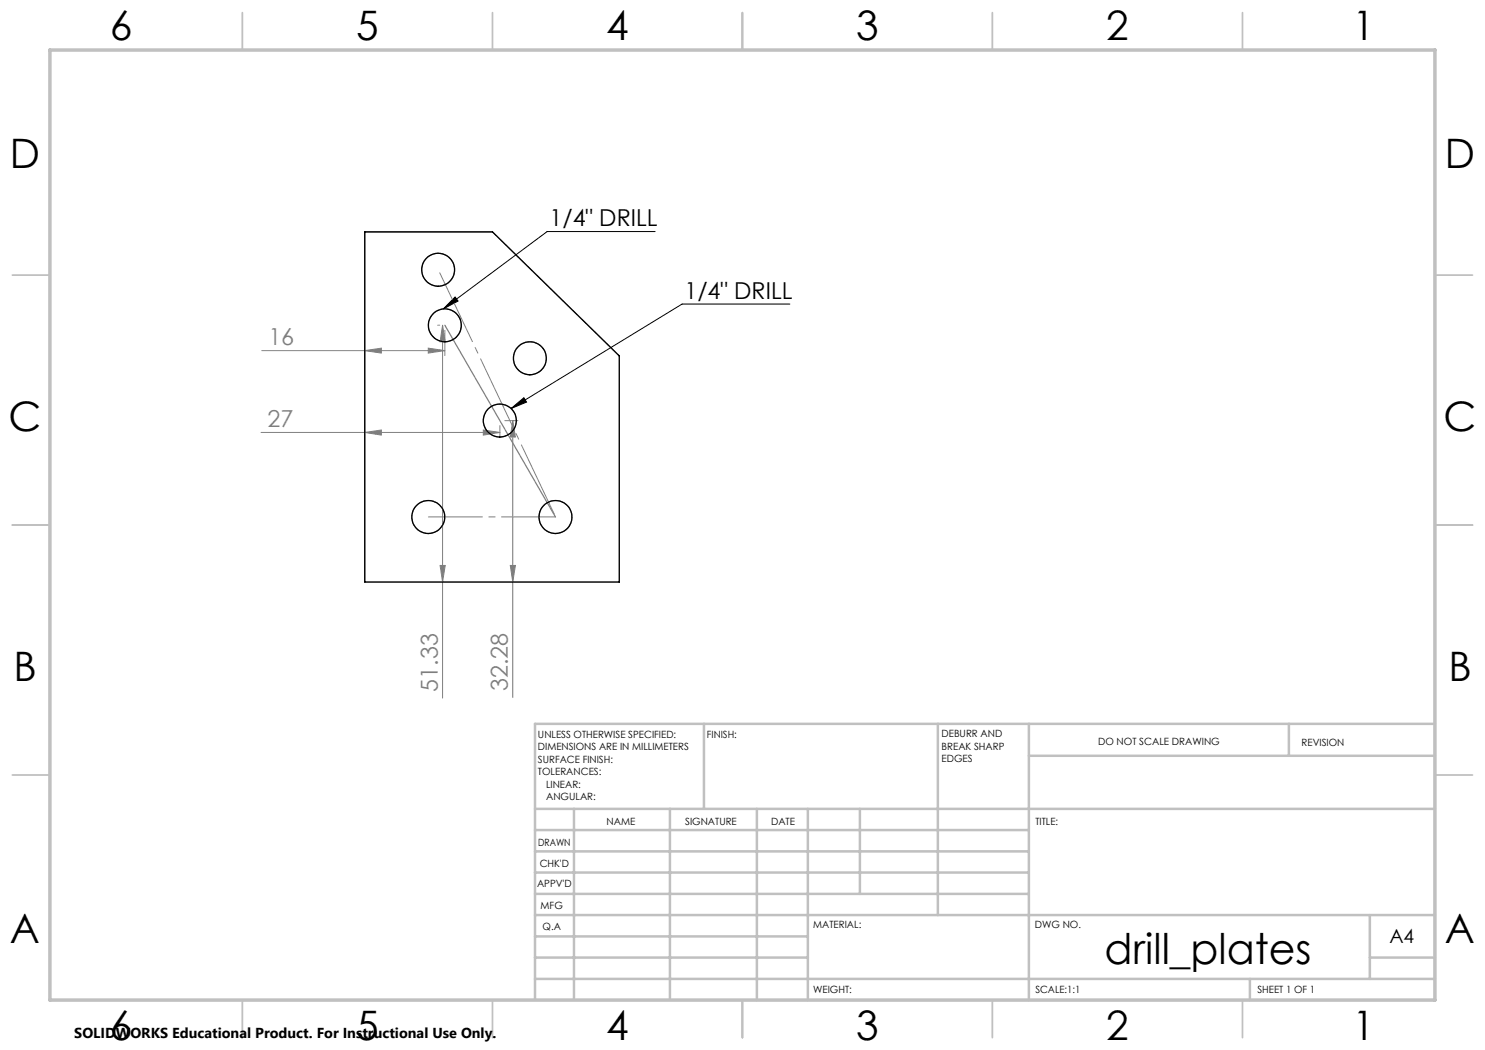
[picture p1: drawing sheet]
<svg xmlns="http://www.w3.org/2000/svg" width="297mm" height="210mm" viewBox="0 0 297 210" stroke-linecap="round" stroke-linejoin="round" font-family="sans-serif">
<g fill="none" stroke="#808080" stroke-width=".2">
<path d="M52.4 70.1h36.6M73 70.1l3.3-.5v1zM85.7 69.6l3.3 .5-3.3 .5zM87.5 65h.4M88.5 65l.5 3.4h-1zM88.5 65v74.6M89 66.1v5M52.2 86.5h47.8M73 86.5l3.3-.5v1zM96.7 86l3.3 .5-3.3 .5zM100 85.1v2.4M101 84.1h2.6"/>
<path d="M102.6 84.1l.5 3.3h-1zM102.6 84.1v55.4M88 113.1h1l-.5 3.3zM102.1 113.1h1l-.5 3.3z"/>
</g>
<g fill="none" stroke="#808080" stroke-width=".25">
<path d="M73 46.4h25.5l25.4 24.8v45.2h-50.9zM89 65l22.1 38.4"/>
<circle cx="87.6" cy="53.9" r="3.3"/>
<circle cx="89" cy="65.1" r="3.3"/>
<circle cx="106" cy="71.7" r="3.3"/>
<circle cx="100" cy="84.1" r="3.3"/>
<circle cx="85.6" cy="103.4" r="3.3"/>
<circle cx="111.1" cy="103.4" r="3.3"/>
</g>
<path d="M91 59.4l.6 .8-2.9 1.6zM131 46.3h-21.6l-20.7 15.5M158 60.8h-21.6l-34.2 20.9M102.2 81.7l2.6-2.2 .5 .9z" fill="none" stroke="#000" stroke-width=".2"/>
<g fill="none" stroke="#c0c0c0" stroke-width=".35">
<path d="M48.5 2.5v7.5M98.5 2.5v7.5M148.5 2.5v7.5M198.5 2.5v7.5M248.5 2.5v7.5M2.5 55h7.5M287 55h7.5M2.5 105h7.5M287 105h7.5M2.5 155h7.5M287 155h7.5M48.5 200v7.5"/>
<path d="M98.5 200v7.5M148.5 200v7.5M198.5 200v7.5M248.5 200v7.5"/>
</g>
<g fill="none" stroke="#c0c0c0" stroke-width=".5">
<path d="M140.8 144.8v17M187.6 144.8v38.2M205.8 144.8v55.2M205.8 151.2h81.2M257.8 144.8v6.4M287 144.8h-180v55.2M107 161.8h180M107 178.8h98.8M107 174.5h98.8M107 170.3h98.8M107 166h98.8M114.8 161.8v38.2"/>
<path d="M134 161.8v38.2M151.4 161.8v38.2M161.6 161.8v38.2M172 161.8v17M107 195.8h180M107 191.5h54.6M107 187.3h54.6M107 183h180M250 195.8v4.2M274 191.5h13M274 183v12.8"/>
</g>
<path d="M10 10h277v190h-277z" fill="none" stroke="#c0c0c0" stroke-width=".7"/>
<path d="M85.7 103.4h25.4" fill="none" stroke="#808080" stroke-width=".2" stroke-dasharray="15.2 1.3 1.3 1.3" stroke-dashoffset="4.4"/>
<path d="M87.6 53.9l23.5 49.5" fill="none" stroke="#808080" stroke-width=".2" stroke-dasharray="15.2 1.3 1.3 1.3" stroke-dashoffset="-.7"/>
<g fill="#808080">
<path d="M85.7 69.6l3.3 .5-3.3 .5zM73 70.1l3.3-.5v1zM96.7 86l3.3 .5-3.3 .5zM73 86.5l3.3-.5v1z"/>
<path d="M102.1 113.1h1l-.5 3.3zM102.6 84.1l.5 3.3h-1z"/>
<path d="M88.5 65l.5 3.4h-1zM88 113.1h1l-.5 3.3z"/>
</g>
<path d="M102.2 81.7l2.6-2.2 .5 .9zM91 59.4l.6 .8-2.9 1.6z" fill="#000"/>
<g fill="none" stroke="#000" stroke-width=".25">
<path d="M73 46.4h25.5l25.4 24.8v45.2h-50.9z"/>
<circle cx="87.6" cy="54" r="3.3"/>
<circle cx="89" cy="65.1" r="3.3"/>
<circle cx="106" cy="71.7" r="3.3"/>
<circle cx="100" cy="84.1" r="3.3"/>
<circle cx="85.7" cy="103.4" r="3.3"/>
<circle cx="111.1" cy="103.4" r="3.3"/>
</g>
<text font-size="8.5" x="220.9" y="192.7">drill_plates</text>
<g font-size="8.1">
<text x="22" y="8">6</text>
<text x="71.2" y="8">5</text>
<text x="121.2" y="8">4</text>
<text x="171.3" y="8">3</text>
<text x="221.3" y="8">2</text>
<text x="270.5" y="8">1</text>
<text x="2" y="33.6">D</text>
<text x="289" y="33.6">D</text>
<text x="1.7" y="86.1">C</text>
<text x="288.7" y="86.1">C</text>
<text x="2.7" y="136.1">B</text>
<text x="289.7" y="136.1">B</text>
<text x="2" y="188.6">A</text>
<text x="289" y="188.6">A</text>
<text x="22" y="208">6</text>
<text x="71.2" y="208">5</text>
<text x="121.2" y="208">4</text>
<text x="171.3" y="208">3</text>
<text x="221.3" y="208">2</text>
<text x="270.5" y="208">1</text>
</g>
<g font-size="4.7">
<text x="109.9" y="45.2">1/4&quot; DRILL</text>
<text x="136.9" y="59.7">1/4&quot; DRILL</text>
</g>
<g font-size="4.7" fill="#808080">
<text x="53.7" y="69.1">16</text>
<text x="53.5" y="85.5">27</text>
<text x="87.5" y="138.3" transform="rotate(-90 87.5 138.3)">51.33</text>
<text x="101.6" y="138.2" transform="rotate(-90 101.6 138.2)">32.28</text>
</g>
<text font-size="3.9" x="277.9" y="188.5">A4</text>
<text font-size="2.9" x="14.9" y="207.6">SOLIDWORKS Educational Product. For Instructional Use Only.</text>
<g font-size="2">
<text x="107.6" y="147.6">UNLESS OTHERWISE SPECIFIED:</text>
<text x="141.4" y="147.6">FINISH:</text>
<text x="188.3" y="147.5">DEBURR AND</text>
<text x="188.3" y="150">BREAK SHARP</text>
<text x="219.6" y="149">DO NOT SCALE DRAWING</text>
<text x="260.3" y="149.2">REVISION</text>
<text x="107.6" y="150.1">DIMENSIONS ARE IN MILLIMETERS</text>
<text x="107.6" y="152.6">SURFACE FINISH:</text>
<text x="107.6" y="155.1">TOLERANCES:</text>
<text x="188.3" y="152.5">EDGES</text>
<text x="109.2" y="157.6">LINEAR:</text>
<text x="109.2" y="160.1">ANGULAR:</text>
<text x="121.3" y="165">NAME</text>
<text x="137" y="164.9">SIGNATURE</text>
<text x="154.2" y="164.9">DATE</text>
<text x="207.1" y="164.9">TITLE:</text>
<text x="107.6" y="169.1">DRAWN</text>
<text x="107.9" y="173.3">CHK'D</text>
<text x="107.4" y="177.4">APPV'D</text>
<text x="108.1" y="181.8">MFG</text>
<text x="108.5" y="186">Q.A</text>
<text x="162.6" y="185.5">MATERIAL:</text>
<text x="207" y="185.5">DWG NO.</text>
<text x="162.6" y="198.5">WEIGHT:</text>
<text x="207.1" y="198.6">SCALE:1:1</text>
<text x="251.5" y="198.6">SHEET 1 OF 1</text>
</g>
</svg>
